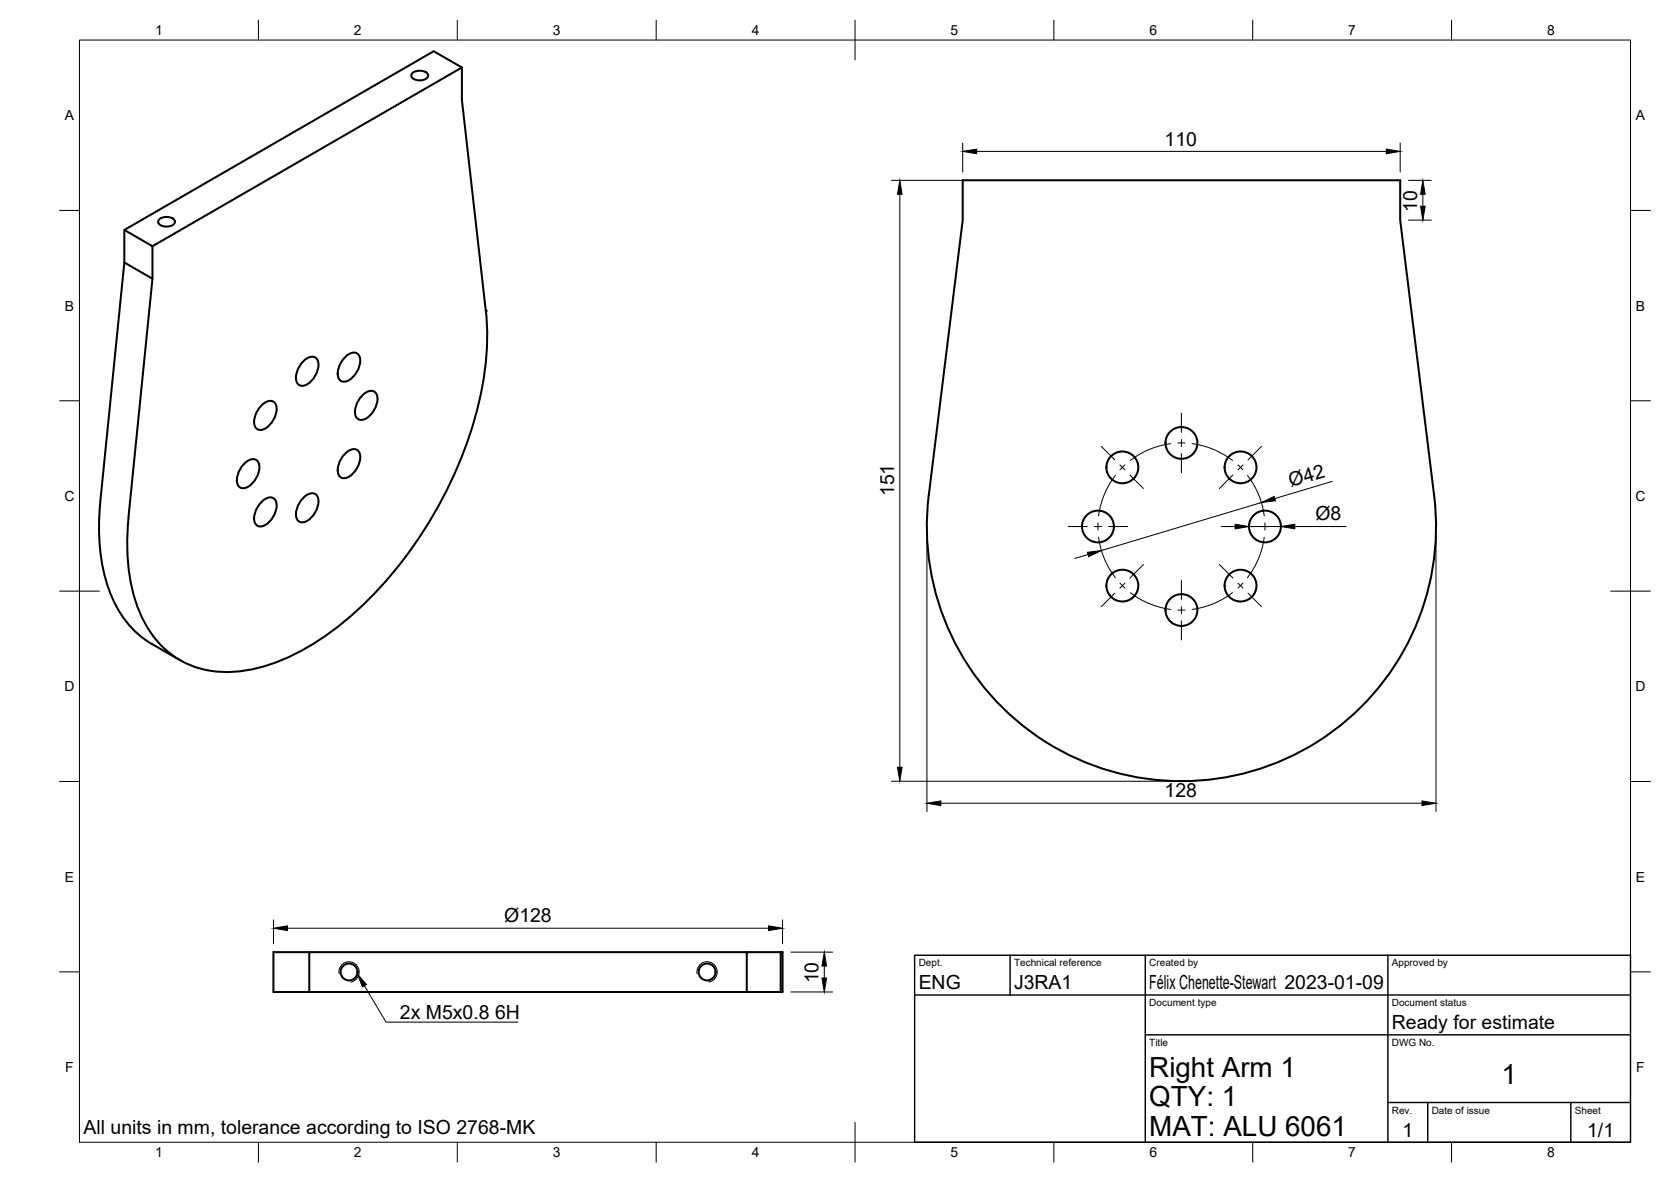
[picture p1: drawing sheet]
<svg xmlns="http://www.w3.org/2000/svg" width="420mm" height="297mm" viewBox="0 0 420 297" stroke-linecap="round" stroke-linejoin="round" font-family="sans-serif">
<!-- layer: Visible -->
<g fill="none" stroke="#000" stroke-width=".51">
<path d="M103.6 18.4a2.82 2.82 0 0 1 4 .4 1.73 1.73 0 0 1-2.1 1.4 1.73 1.73 0 0 1-2.1-1.4zM116.1 17l-77.8 44.9M31.3 57.8l7 4.1v8.1l-7-4M40 55.2a2.82 2.82 0 0 1 4 .3 1.73 1.73 0 0 1-2.1 1.4 1.73 1.73 0 0 1-2.1-1.4zM38.3 70l-6 60a48.4 48.4 0 0 0 3.1 24.5 23 23 0 0 0 25.3 14.1 51.8 51.8 0 0 0 24.9-11.6 104.2 104.2 0 0 0 36.3-63.9 62 62 0 0 0 .3-15M122.2 78.1l-6.1-53v-8.1l-7-4.1-77.8 44.9v8.2l-6.1 59.9M76.1 90.9a2.55 2.55 0 0 1 3.4-.9 3.7 3.7 0 0 1-.2 4.5l-.5 .6a3.5 3.5 0 0 1-3.3 1.8 2.55 2.55 0 0 1-.9-3.4l.6-1.4zM86.6 89.9a2.55 2.55 0 0 1 3.4-1 3.7 3.7 0 0 1-.2 4.5l-.5 .7a3.5 3.5 0 0 1-3.3 1.7 2.55 2.55 0 0 1-.9-3.3l.6-1.4zM91 99.5a2.55 2.55 0 0 1 3.3-1 3.7 3.7 0 0 1-.2 4.5l-.4 .7a3.5 3.5 0 0 1-3.4 1.8 2.55 2.55 0 0 1-.8-3.4l.6-1.4zM61.3 116.7a2.55 2.55 0 0 1 3.3-1 3.7 3.7 0 0 1-.2 4.5l-.4 .6a3.5 3.5 0 0 1-3.4 1.8 2.55 2.55 0 0 1-.8-3.3l.6-1.4zM65.6 102a2.55 2.55 0 0 1 3.3-.9 3.7 3.7 0 0 1-.2 4.4l-.4 .7a3.5 3.5 0 0 1-3.3 1.8 2.55 2.55 0 0 1-.9-3.4l.6-1.4zM86.6 114.1a2.55 2.55 0 0 1 3.4-.9 3.7 3.7 0 0 1-.2 4.5l-.5 .6a3.5 3.5 0 0 1-3.3 1.8 2.55 2.55 0 0 1-.9-3.3l.6-1.4z"/>
<path d="M25.2 125.9a47.2 47.2 0 0 0 3.7 25.7 23.7 23.7 0 0 0 9.2 10.2l7.1 4.1M65.6 126.3a2.55 2.55 0 0 1 3.3-1 3.7 3.7 0 0 1-.2 4.5l-.4 .6a3.5 3.5 0 0 1-3.3 1.8 2.55 2.55 0 0 1-.9-3.3l.6-1.4zM76.1 125.2a2.55 2.55 0 0 1 3.4-.9 3.7 3.7 0 0 1-.2 4.5l-.5 .6a3.5 3.5 0 0 1-3.3 1.8 2.55 2.55 0 0 1-.9-3.4l.6-1.3zM360.6 124.5a64 64 0 0 1-63.5 71.8 64 64 0 0 1-63.6-71.8l8.6-69.2v-10h110v10l8.5 69.2M77.8 239.3v10h-9.1v-10h119.1M196.3 239.3h-8.5v10h8.5v-10h.5v10h-.5M77.8 249.3h110"/>
<circle cx="282.2" cy="117.4" r="4"/>
<circle cx="297.1" cy="111.3" r="4"/>
<circle cx="311.9" cy="117.4" r="4"/>
<circle cx="276.1" cy="132.3" r="4"/>
<circle cx="318.1" cy="132.3" r="4"/>
<circle cx="282.2" cy="147.2" r="4"/>
<circle cx="297.1" cy="153.3" r="4"/>
<circle cx="311.9" cy="147.2" r="4"/>
<circle cx="87.8" cy="244.3" r="2.13"/>
<circle cx="177.8" cy="244.3" r="2.13"/>
</g>
<circle cx="122.2" cy="78.1" r=".25" fill="#000"/>
<!-- layer: Visible Narrow -->
<path d="M85.3 244.7a2.56 2.56 0 0 1 2-3 2.56 2.56 0 0 1 3 2.1 2.56 2.56 0 0 1-2.1 3M175.3 244.7a2.56 2.56 0 0 1 2.1-3 2.56 2.56 0 0 1 2.9 2.1 2.56 2.56 0 0 1-2.1 3" fill="none" stroke="#000" stroke-width=".25"/>
<!-- layer: BORDER -->
<g fill="none" stroke="#000" stroke-width=".25">
<path d="M20 10.1h390v276.9h-390zM65 5.1v5M115 5.1v5M165 5.1v5M215 5.1v10M265 5.1v5M315 5.1v5M365 5.1v5M15 52.9h5M410 52.9h5M15 100.7h5M410 100.7h5"/>
<path d="M15 148.6h10M405 148.6h10M15 196.4h5M410 196.4h5M15 244.2h5M410 244.2h5M65 287v5M115 287v5M165 287v5M215 282.1v9.9M265 287v5M315 287v5"/>
<path d="M365 287v5"/>
</g>
<!-- layer: TITLEBLOCK -->
<path d="M230 240.1h180v46.9h-180zM230 250h180M254 240.1v9.9M288 240.1v46.9M349 240.1v46.9M288 260.1h122M349 277.1h61M359 277.1v9.9M395 277.1v9.9" fill="none" stroke="#000" stroke-width=".36"/>
<!-- layer: FD_Dimensions -->
<g fill="none" stroke="#000" stroke-width=".25">
<path d="M242.1 35.9v7.3M245.6 38h103M352.1 35.9v7.3M224.1 45.3h125.9M226.3 48.8v144M354.2 55.3h5.7M354.2 45.3h5.7M357.8 48.8v3M233.1 134.4v69.5M273.6 139.3l-3.4 1M307.1 132.3h3.5M314 132.3h8.1"/>
<path d="M317.2 126.3l-40.3 12.1M325.6 132.3h12.9M335 121l-14.5 4.3M361.1 134.4v69.5M224.1 196.3h70.9M236.6 201.9h120.9M68.8 231.2v6M72.3 233.3h121M196.8 231.2v6M198.9 239.3h10.5M198.9 249.3h10.5M207.3 242.8v3"/>
</g>
<g fill="#000" stroke="#000" stroke-width=".25">
<path d="M242.1 38l3.5-.5v1.1zM348.6 37.5l3.5 .5-3.5 .6zM226.3 45.3l.5 3.5h-1.1zM357.2 51.8h1.2l-.6 3.5zM357.8 45.3l.6 3.5h-1.2zM273.4 138.8l3.5-.4-3.2 1.5zM310.6 131.7l3.4 .6-3.4 .6zM317.2 126.3l3.2-1.6 .3 1.1zM322.1 132.3l3.5-.6v1.2zM225.7 192.8h1.1l-.5 3.5zM233.1 201.9l3.5-.6v1.1zM357.5 201.3l3.6 .6-3.6 .5z"/>
<path d="M68.8 233.3l3.5-.6v1.2zM193.3 232.7l3.5 .6-3.5 .6zM206.7 245.8h1.1l-.5 3.5zM207.3 239.3l.5 3.5h-1.1z"/>
</g>
<!-- layer: Smart Centers -->
<g fill="none" stroke="#000" stroke-width=".25">
<path d="M276.9 112.2l3.4 3.4M280.4 119.5a21 21 0 0 0-4.2 10.2M281.6 116.8l1.3 1.3M282.9 116.8l-1.3 1.3M284.1 119.4l3.4 3.4M294.4 111.5a21.2 21.2 0 0 0-10.2 4.2M297.1 103.8v4.8M297.1 110.4v1.8M297.1 114v4.8M298 111.3h-1.8M299.7 111.5a21.2 21.2 0 0 1 10.2 4.2M310 119.4l-3.4 3.4"/>
<path d="M311.3 116.8l1.2 1.3M312.5 116.8l-1.2 1.3M313.7 119.5a21 21 0 0 1 4.2 10.2M317.2 112.2l-3.4 3.4M268.6 132.3h4.8M275.2 132.3h1.7M276.1 131.4v1.8M276.2 135a21.1 21.1 0 0 0 4.2 10.2M278.7 132.3h4.8M310.6 132.3h4.8M317.2 132.3h1.8M317.9 135a20.6 20.6 0 0 1-4.2 10.2"/>
<path d="M318.1 131.4v1.8M320.7 132.3h4.9M280.3 149.1l-3.4 3.4M281.6 146.5l1.3 1.3M282.9 146.5l-1.3 1.3M284.2 148.9a21 21 0 0 0 10.2 4.2M287.5 141.9l-3.4 3.4M297.1 145.8v4.9M297.1 152.4v1.8M297.1 156v4.8M298 153.3h-1.8M306.6 141.9l3.4 3.4"/>
<path d="M309.9 148.9a21 21 0 0 1-10.2 4.2M311.3 146.5l1.2 1.3M312.5 146.5l-1.2 1.3M313.8 149.1l3.4 3.4"/>
</g>
<!-- layer: Hole Notes -->
<path d="M89.9 244.7l2.2 2.7-1 .6z" fill="#000" stroke="#000" stroke-width=".25"/>
<path d="M91.6 247.7l5.5 9.2h33.1" fill="none" stroke="#000" stroke-width=".25"/>
<g font-size="7">
<text x="289" y="270.6">Right Arm 1</text>
<text x="377.5" y="272.3">1</text>
<text x="289" y="278.1">QTY: 1</text>
<text x="289" y="285.5">MAT: ALU 6061</text>
</g>
<g font-size="4.9">
<text x="292.8" y="36.6">110</text>
<text x="356.3" y="53.2" transform="rotate(-90 356.3 53.2)">10</text>
<text x="224.8" y="124.7" transform="rotate(-90 224.8 124.7)">151</text>
<text x="324.6" y="122.5" transform="rotate(-17 324.6 122.5)">Ø42</text>
<text x="330.8" y="130.8">Ø8</text>
<text x="292.8" y="200.4">128</text>
<text x="126.8" y="231.7">Ø128</text>
<text x="205.8" y="247.1" transform="rotate(-90 205.8 247.1)">10</text>
<text x="231" y="248.5">ENG</text>
<text x="255" y="248.5">J3RA1</text>
<text x="289" y="248.5">Félix Chenette-Stewart 2023-01-09</text>
<text x="100.6" y="256.2">2x M5x0.8</text>
<text x="124.5" y="256.2">6H</text>
<text x="350" y="258.6">Ready for estimate</text>
<text x="21" y="285.1">All units in mm, tolerance according to ISO 2768-MK</text>
<text x="352.6" y="285.7">1</text>
<text x="399.1" y="285.7">1/1</text>
</g>
<g font-size="3.5">
<text x="39" y="8.8">1</text>
<text x="89" y="8.8">2</text>
<text x="139" y="8.8">3</text>
<text x="189" y="8.8">4</text>
<text x="239" y="8.8">5</text>
<text x="289" y="8.8">6</text>
<text x="339" y="8.8">7</text>
<text x="389" y="8.8">8</text>
<text x="16.3" y="30.2">A</text>
<text x="411.3" y="30.2">A</text>
<text x="16.3" y="78">B</text>
<text x="411.3" y="78">B</text>
<text x="16.2" y="125.9">C</text>
<text x="411.2" y="125.9">C</text>
<text x="16.2" y="173.7">D</text>
<text x="411.2" y="173.7">D</text>
<text x="16.3" y="221.6">E</text>
<text x="411.3" y="221.6">E</text>
<text x="16.4" y="269.4">F</text>
<text x="411.4" y="269.4">F</text>
<text x="39" y="290.8">1</text>
<text x="89" y="290.8">2</text>
<text x="139" y="290.8">3</text>
<text x="189" y="290.8">4</text>
<text x="239" y="290.8">5</text>
<text x="289" y="290.8">6</text>
<text x="339" y="290.8">7</text>
<text x="389" y="290.8">8</text>
</g>
<g font-size="2.5">
<text x="231" y="242.9">Dept.</text>
<text x="255" y="242.9">Technical reference</text>
<text x="289" y="242.9">Created by</text>
<text x="350" y="242.9">Approved by</text>
<text x="289" y="252.8">Document type</text>
<text x="350" y="252.8">Document status</text>
<text x="289" y="262.9">Title</text>
<text x="350" y="262.9">DWG No.</text>
<text x="350" y="279.9">Rev.</text>
<text x="360" y="279.9">Date of issue</text>
<text x="396" y="279.9">Sheet</text>
</g>
</svg>
